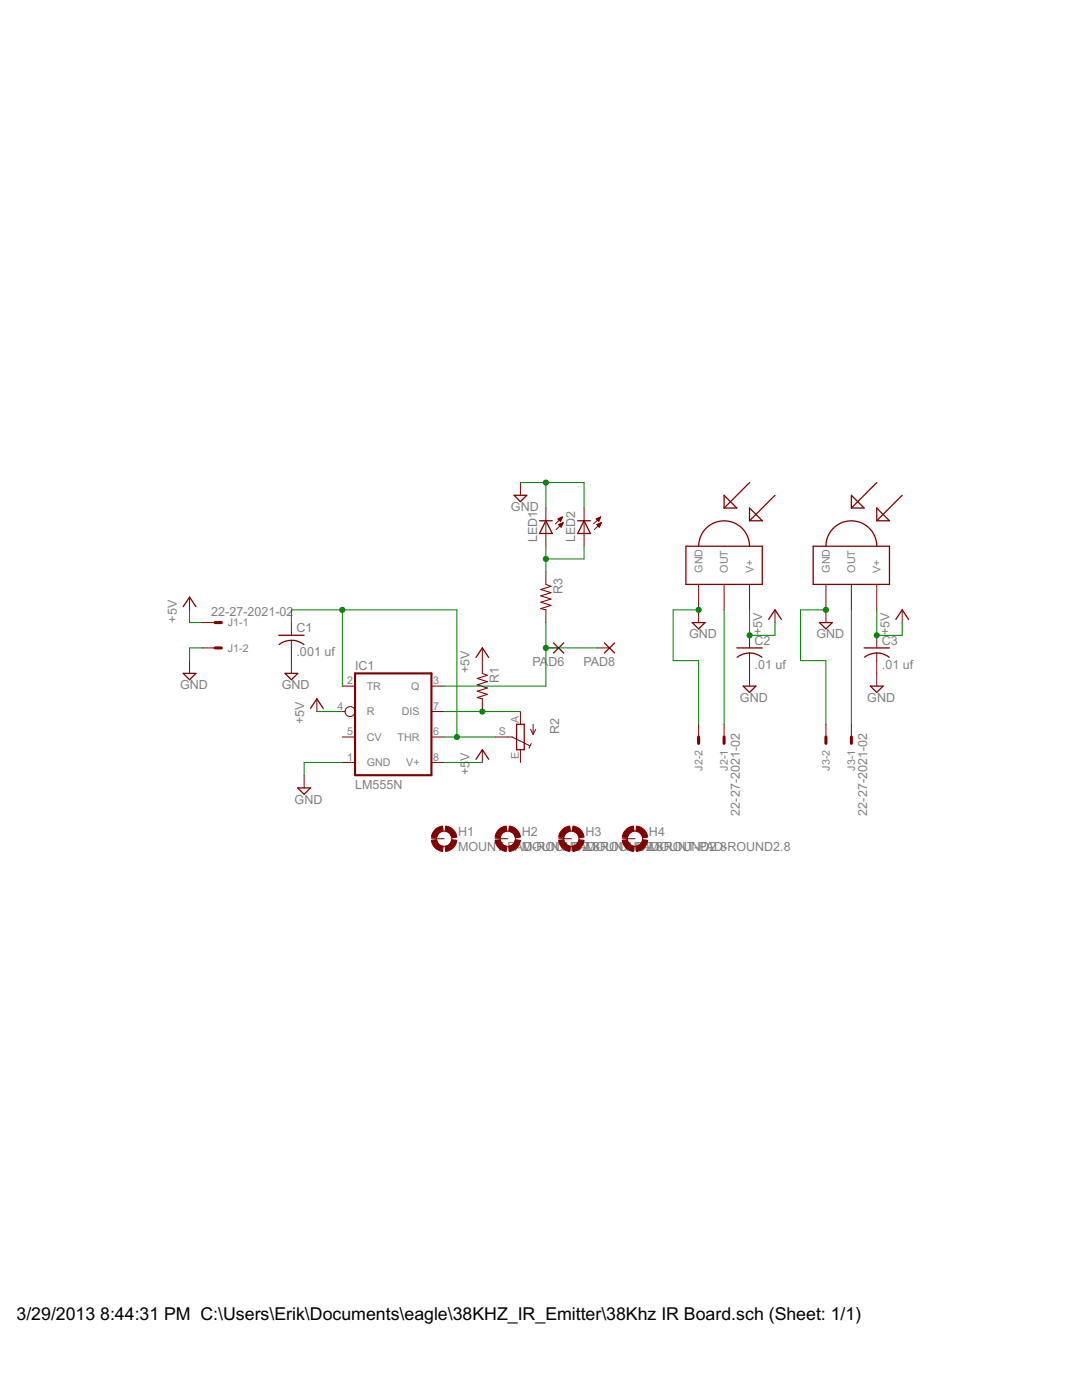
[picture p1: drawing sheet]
<svg xmlns="http://www.w3.org/2000/svg" width="216mm" height="279mm" viewBox="0 0 216 279" stroke-linecap="round" stroke-linejoin="round" font-family="sans-serif">
<path d="M70.8 134.4h15.3v20.3h-15.3z" fill="none" stroke="#800000" stroke-width=".42"/>
<g fill="none" stroke="#800000" stroke-width=".2">
<path d="M103.8 96.3v2.5M37.8 119.2v2.5M108.9 101.4v7.6M108.9 114.1v2.5M111.3 103.5l.9-.3-.4 .9zM111.4 103.6h.7M111.5 104.7l.9-.4-.4 .9zM111.5 104.7h.7M111.5 103.7h.5M111.5 103.5h.6M111.6 104.8h.5M111.6 103.8h.4"/>
<path d="M111.7 104.9h.4M111.8 104.6h.4M111.8 104h.1M111.8 103.4h.4M111.8 105.1h.2M112 105.2h.1M112.1 104.5h.2M112.1 103.3h.1M112.2 103.2l-1.4 1.4M112.3 104.3h.1M112.4 104.3l-1.4 1.4M116.5 101.4v7.6"/>
<path d="M119 103.5l.8-.3-.3 .9zM119 103.6h.7M119.1 104.7l.9-.4-.4 .9zM119.1 104.7h.7M119.1 103.7h.5M119.1 103.5h.6M119.2 104.8h.6M119.3 103.8h.3M119.3 104.9h.4M119.4 104.6h.5M119.4 104h.1M119.4 103.4h.4"/>
<path d="M119.4 105.1h.3M119.6 105.2h.1M119.7 104.5h.2M119.7 103.3h.1M119.8 103.2l-1.4 1.4M120 104.3h.1M120 104.3l-1.4 1.4M139.4 116.6v7.6M144.5 116.6v5.1M149.6 116.6v5.1M164.8 116.6v7.6M169.9 116.6v5.1"/>
<path d="M174.9 116.6v5.1M37.8 131.8v2.6M40.4 124.2h2.5M40.4 129.3h2.5M58.1 124.2v2.6M58.1 127.8v6.6M63.2 139.5v2.5M68.3 136.9h2.5M86.1 136.9h2.5M96.2 129.3v5.1M96.2 139.5v2.5M108.9 129.3h2.6"/>
<path d="M108.9 121.7v2.5M119.1 129.3h2.5M149.6 126.8v2.5M149.6 130.3v6.6M154.6 121.7v2.5M174.9 126.8v2.5M174.9 130.3v6.6M180 121.7v2.5M60.7 154.7v2.5M68.3 142h.6M68.3 147.1h2.5M68.3 152.2h2.5"/>
<path d="M86.1 142h2.5M86.1 147.1h2.5M86.1 152.2h2.5M96.2 149.6v2.6M98.8 147.1h3.4l3.5 1.7M103.8 142v2.5M103.8 149.6v2.6M105.9 145.6l.5 1M106 148.4l-.4 .9M106.4 144.5v2.1M106.9 145.6l-.5 1M139.4 144.5v2.6"/>
<path d="M144.5 144.5v2.6M164.8 144.5v2.6M169.9 144.5v2.6M86.1 167.4h2.5M98.8 167.4h2.5M111.5 167.4h2.5M124.2 167.4h2.5"/>
<circle cx="69.8" cy="142" r=".99"/>
<circle cx="88.6" cy="167.4" r="1.52"/>
<circle cx="101.3" cy="167.4" r="1.52"/>
<circle cx="114" cy="167.4" r="1.52"/>
<circle cx="126.7" cy="167.4" r="1.52"/>
</g>
<path d="M108.9 116.6l1 .4-2 .6 2 .7-2 .6 2 .6-2 .7 2 .6-2 .7 1 .2M96.2 134.4l1.1 .4-2.1 .6 2.1 .6-2.1 .7 2.1 .6-2.1 .6 2.1 .7-2.1 .6 1 .3" fill="none" stroke="#800000" stroke-width=".21"/>
<g fill="none" stroke="#800000" stroke-width=".25">
<path d="M102.6 98.8h2.5l-1.3 1.3zM144.5 98.8l2.5 2.6h-2.5zM149.6 96.3l-5.1 5.1M154.6 98.8l-5 5.1M169.9 98.8l2.5 2.6h-2.5zM174.9 96.3l-5 5.1M180 98.8l-5.1 5.1M107.7 103.9h2.5M108.9 103.9l1.3 2.6h-2.5zM115.3 103.9h2.5M116.5 103.9l1.3 2.6h-2.5zM136.9 109h15.2v7.6h-15.2z"/>
<path d="M139.4 109a5.1 5.1 0 0 1 5.1-5.1 5.1 5.1 0 0 1 5.1 5.1M149.6 101.4l2.5 2.5h-2.5zM162.3 109h15.2v7.6h-15.2zM164.8 109a5.1 5.1 0 0 1 5.1-5.1 5.1 5.1 0 0 1 5 5.1M174.9 101.4l2.6 2.5h-2.6zM36.6 134.4h2.5l-1.3 1.3zM36.6 121.1l1.2-1.9 1.3 1.9M55.6 126.8h5.1M55.7 128.6a4 4 0 0 1 4.9 0M56.9 134.4h2.5l-1.3 1.3zM95 131.2l1.2-1.9 1.3 1.9M110.4 128.3l2.1 2"/>
<path d="M112.5 128.3l-2.1 2M120.6 128.3l2 2M122.6 128.3l-2 2M138.1 124.2h2.6l-1.3 1.3zM147 129.3h5.1M147.1 131.2a4 4 0 0 1 4.9 0M148.3 136.9h2.5l-1.2 1.3zM153.4 123.6l1.2-1.9 1.3 1.9M163.5 124.2h2.6l-1.3 1.3zM172.4 129.3h5.1M172.5 131.2a4 4 0 0 1 4.9 0M173.7 136.9h2.5l-1.3 1.3z"/>
<path d="M178.8 123.6l1.2-1.9 1.3 1.9M59.4 157.2h2.6l-1.3 1.3zM62 141.4l1.2-1.9 1.3 1.9M95 151.5l1.2-1.9 1.3 1.9M103.1 144.5h1.5v5.1h-1.5z"/>
</g>
<path d="M42.9 124.2h1.3M42.9 129.3h1.3M139.4 147.1v1.3M144.5 147.1v1.3M164.8 147.1v1.3M169.9 147.1v1.3" fill="none" stroke="#800000" stroke-width=".61"/>
<g fill="#800000" stroke="#800000" stroke-width=".2">
<path d="M88.9 164.9a2.49 2.49 0 0 1 2.2 2.2l-1 .1v-.3a1.55 1.55 0 0 0-1.3-1z" fill-rule="evenodd"/>
<path d="M86.7 165.7l.6-.5 1-.3 .1 1h-.3a1.49 1.49 0 0 0-1 1.3l-1-.1 .1-.6z" fill-rule="evenodd"/>
<path d="M86.1 167.7l1-.1a1.46 1.46 0 0 0 1.3 1.3l-.1 1a2.48 2.48 0 0 1-2.2-2.2z" fill-rule="evenodd"/>
<path d="M90.1 167.6l1 .1a2.48 2.48 0 0 1-2.2 2.2l-.1-1a1.51 1.51 0 0 0 1.3-1.3z" fill-rule="evenodd"/>
<path d="M101.6 164.9a2.48 2.48 0 0 1 2.2 2.2l-1 .1a1.57 1.57 0 0 0-1.3-1.3z" fill-rule="evenodd"/>
<path d="M99.4 165.7a2.33 2.33 0 0 1 1.6-.8l.1 1h-.3a1.55 1.55 0 0 0-1 1.3l-1-.1 .1-.6z" fill-rule="evenodd"/>
<path d="M98.8 167.7l1-.1 .1 .3a1.49 1.49 0 0 0 1.2 1l-.1 1a2.48 2.48 0 0 1-2.2-2.2z" fill-rule="evenodd"/>
<path d="M102.8 167.6l1 .1a2.48 2.48 0 0 1-2.2 2.2l-.1-1a1.51 1.51 0 0 0 1.3-1.3z" fill-rule="evenodd"/>
<path d="M114.3 164.9a2.48 2.48 0 0 1 2.2 2.2l-1 .1a1.51 1.51 0 0 0-1.3-1.3z" fill-rule="evenodd"/>
<path d="M112.1 165.7l.6-.5 1-.3 .1 1h-.3a1.55 1.55 0 0 0-1 1.3l-1-.1 .1-.6z" fill-rule="evenodd"/>
<path d="M111.5 167.7l1-.1 .1 .3a1.49 1.49 0 0 0 1.2 1l-.1 1a2.48 2.48 0 0 1-2.2-2.2z" fill-rule="evenodd"/>
<path d="M114.2 168.9a1.46 1.46 0 0 0 1.3-1.3l1 .1a2.48 2.48 0 0 1-2.2 2.2z" fill-rule="evenodd"/>
<path d="M127 164.9a2.53 2.53 0 0 1 2.2 2.2l-1 .1a1.51 1.51 0 0 0-1.3-1.3z" fill-rule="evenodd"/>
<path d="M124.8 165.7l.6-.5 1-.3 .1 1h-.3a1.55 1.55 0 0 0-1 1.3l-1-.1 .1-.6z" fill-rule="evenodd"/>
<path d="M124.2 167.7l1-.1 .1 .3a1.49 1.49 0 0 0 1.2 1l-.1 1a2.52 2.52 0 0 1-2.2-2.2z" fill-rule="evenodd"/>
<path d="M126.9 168.9a1.46 1.46 0 0 0 1.3-1.3l1 .1a2.48 2.48 0 0 1-2.2 2.2z" fill-rule="evenodd"/>
</g>
<g fill="none" stroke="#008000" stroke-width=".2">
<path d="M103.8 96.3h12.7v5.1M108.9 96.3v5.1M108.9 109v5.1M116.5 109v2.5h-7.6M37.8 121.7v2.5h2.6M40.4 129.3h-2.6v2.5M58.1 124.2v-2.5h33.1v25.4M68.3 121.7v15.2M108.9 129.3h10.2M108.9 124.2v12.7h-20.3M139.4 121.7h-5.1v10.1h5.1v12.7M144.5 121.7v22.8"/>
<path d="M149.6 121.7v5.1h5v-2.6M164.8 121.7h-5.1v10.1h5.1v12.7M169.9 121.7v22.8M174.9 121.7v5.1h5.1v-2.6M63.2 142h5.1M68.3 152.2h-7.6v2.5M88.6 152.2h7.6M88.6 142h15.2M88.6 147.1h10.2"/>
</g>
<g fill="#008000" stroke="#008000" stroke-width=".2">
<circle cx="139.4" cy="121.7" r=".51"/>
<circle cx="164.8" cy="121.7" r=".51"/>
<circle cx="108.9" cy="96.3" r=".51"/>
<circle cx="149.6" cy="126.8" r=".51"/>
<circle cx="174.9" cy="126.8" r=".51"/>
<circle cx="68.3" cy="121.7" r=".51"/>
<circle cx="91.2" cy="147.1" r=".51"/>
<circle cx="96.2" cy="142" r=".51"/>
<circle cx="108.9" cy="129.3" r=".51"/>
<circle cx="108.9" cy="111.5" r=".51"/>
</g>
<g font-size="4">
<text x="3.3" y="263.5">3/29/2013</text>
<text x="20" y="263.5">8:44:31 PM C:\Users\Erik\Documents\eagle\38KHZ_IR_Emitter\38Khz IR Board.sch (Sheet: 1/1)</text>
</g>
<g font-size="2.8" fill="#808080">
<text x="101.9" y="102">GND</text>
<text x="107.2" y="108.2" transform="rotate(-90 107.2 108.2)">LED1</text>
<text x="114.8" y="108.2" transform="rotate(-90 114.8 108.2)">LED2</text>
<text x="112.2" y="118.6" transform="rotate(-90 112.2 118.6)">R3</text>
<text x="35.3" y="124.2" transform="rotate(-90 35.3 124.2)">+5V</text>
<text x="42.1" y="122.8">22-27-2021-02</text>
<text x="59.2" y="131">.001 uf</text>
<text x="59.2" y="126.1">C1</text>
<text x="137.5" y="127.4">GND</text>
<text x="150.6" y="128.7">C2</text>
<text x="152.1" y="126.8" transform="rotate(-90 152.1 126.8)">+5V</text>
<text x="162.9" y="127.4">GND</text>
<text x="176" y="128.7">C3</text>
<text x="177.5" y="126.8" transform="rotate(-90 177.5 126.8)">+5V</text>
<text x="35.9" y="137.6">GND</text>
<text x="56.2" y="137.6">GND</text>
<text x="70.8" y="133.6">IC1</text>
<text x="93.7" y="134.4" transform="rotate(-90 93.7 134.4)">+5V</text>
<text x="99.5" y="136.3" transform="rotate(-90 99.5 136.3)">R1</text>
<text x="106.3" y="132.9">PA</text>
<text x="109.4" y="132.9">D6</text>
<text x="116.4" y="132.9">PAD8</text>
<text x="150.6" y="133.5">.01 uf</text>
<text x="176" y="133.5">.01 uf</text>
<text x="147.7" y="140.1">GND</text>
<text x="173" y="140.1">GND</text>
<text x="60.7" y="144.5" transform="rotate(-90 60.7 144.5)">+5V</text>
<text x="111.6" y="146.5" transform="rotate(-90 111.6 146.5)">R2</text>
<text x="93.7" y="154.7" transform="rotate(-90 93.7 154.7)">+5</text>
<text x="93.7" y="151.8" transform="rotate(-90 93.7 151.8)">V</text>
<text x="58.8" y="160.4">GND</text>
<text x="70.8" y="157.4">LM555N</text>
<text x="91.4" y="166.8">H1</text>
<text x="104.1" y="166.8">H2</text>
<text x="116.8" y="166.8">H3</text>
<text x="129.5" y="166.8">H4</text>
<text x="147.7" y="162.8" transform="rotate(-90 147.7 162.8)">22-27-2021-02</text>
<text x="173" y="162.8" transform="rotate(-90 173 162.8)">22-27-2021-02</text>
<text x="91.4" y="169.9">MOUNT-PAMOUNT-PAMOUNT-PAMOUNT-PAD-ROUND2.8</text>
<text x="104.4" y="169.9">D-ROUND2D-ROUND2D-ROUND2.8</text>
<text x="117.6" y="169.9">.8</text>
<text x="130.3" y="169.9">.8</text>
</g>
<g font-size="2.4" fill="#808080">
<text x="140.2" y="114.3" transform="rotate(-90 140.2 114.3)">GND</text>
<text x="145.2" y="114.3" transform="rotate(-90 145.2 114.3)">OUT</text>
<text x="150.3" y="114.3" transform="rotate(-90 150.3 114.3)">V+</text>
<text x="165.6" y="114.3" transform="rotate(-90 165.6 114.3)">GND</text>
<text x="170.6" y="114.3" transform="rotate(-90 170.6 114.3)">OUT</text>
<text x="175.7" y="114.3" transform="rotate(-90 175.7 114.3)">V+</text>
<text x="45.5" y="125">J1-1</text>
<text x="45.5" y="130.1">J1-2</text>
<text x="69.3" y="136.6">2</text>
<text x="73.2" y="137.7">TR</text>
<text x="82.1" y="137.7">Q</text>
<text x="86.4" y="136.6">3</text>
<text x="67.3" y="141.7">4</text>
<text x="73.2" y="142.8">R</text>
<text x="80.2" y="142.8">DIS</text>
<text x="86.4" y="141.7">7</text>
<text x="69.3" y="146.7">5</text>
<text x="73.2" y="147.8">CV</text>
<text x="79.3" y="147.8">THR</text>
<text x="86.4" y="146.7">6</text>
<text x="99.5" y="146.7">S</text>
<text x="103.5" y="144.2" transform="rotate(-90 103.5 144.2)">A</text>
<text x="69.3" y="151.8">1</text>
<text x="73.2" y="152.9">GND</text>
<text x="81.1" y="152.9">V+</text>
<text x="86.4" y="151.8">8</text>
<text x="103.5" y="151.4" transform="rotate(-90 103.5 151.4)">E</text>
<text x="140.2" y="153.8" transform="rotate(-90 140.2 153.8)">J2-2</text>
<text x="145.2" y="153.8" transform="rotate(-90 145.2 153.8)">J2-1</text>
<text x="165.6" y="153.8" transform="rotate(-90 165.6 153.8)">J3-2</text>
<text x="170.6" y="153.8" transform="rotate(-90 170.6 153.8)">J3-1</text>
</g>
</svg>
